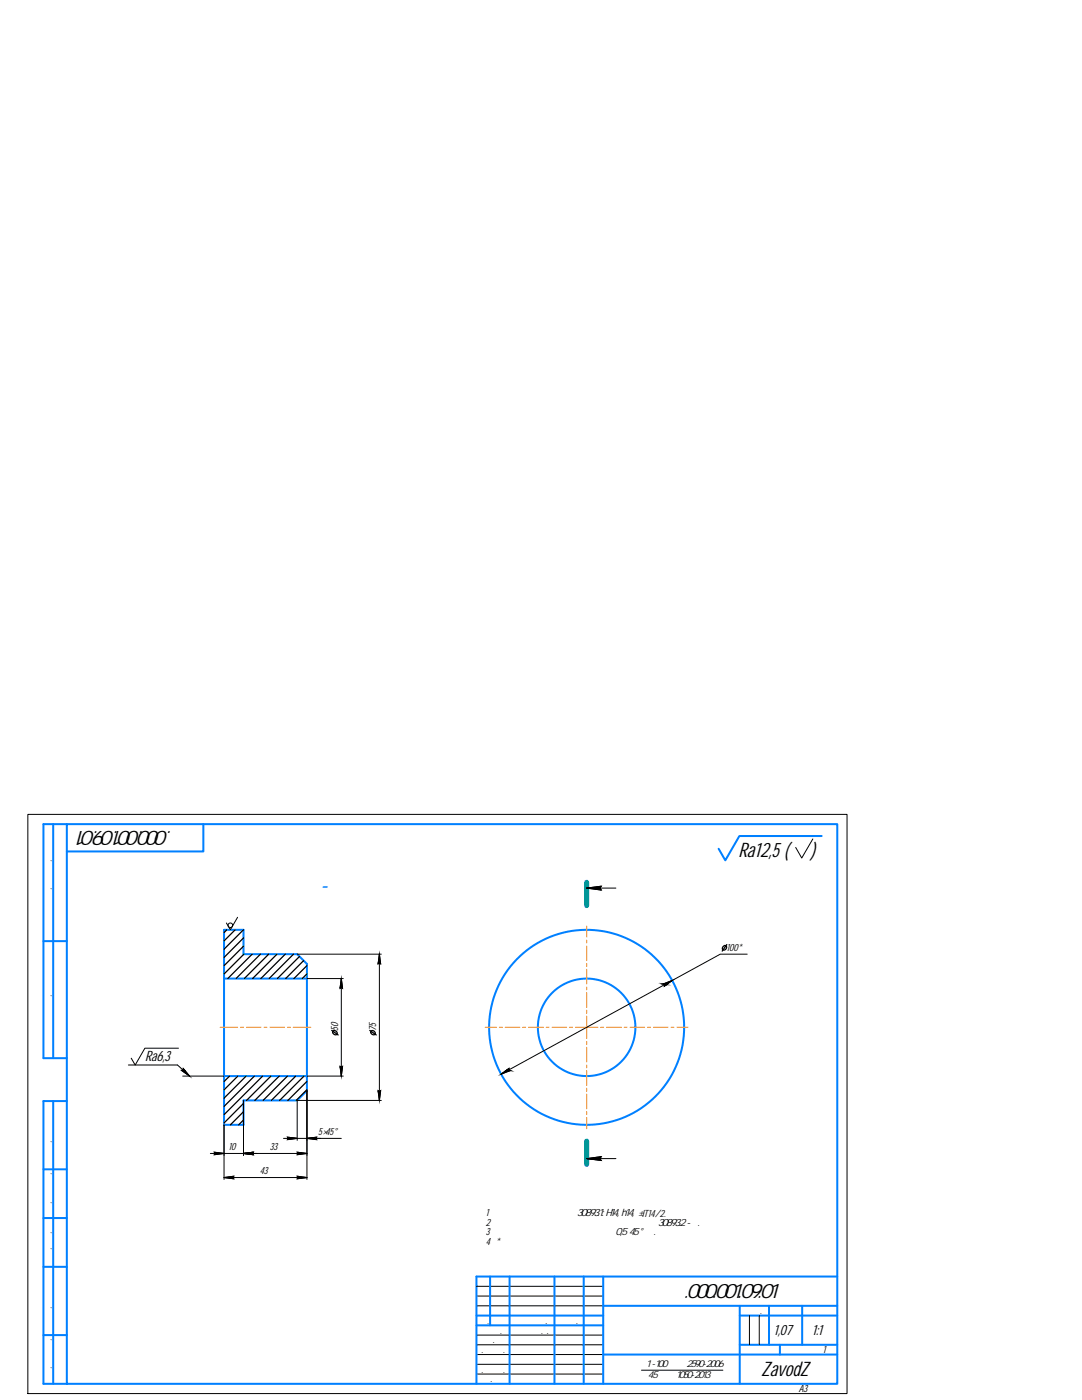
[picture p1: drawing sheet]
<svg xmlns="http://www.w3.org/2000/svg" width="216mm" height="279mm" viewBox="0 0 216 279" stroke-linecap="round" stroke-linejoin="round" font-family="sans-serif">
<g fill="none" stroke="#0080ff" stroke-width=".4">
<path d="M10.6 164.5v46.7M13.3 164.5h153.8v111.7h-153.8zM13.3 164.5h-4.6v46.7h4.6M40.6 164.5v5.4h-27.3M164 166.8h-16.5l-2.8 4.9-1.3-2.3M8.7 187.8h4.6M44.7 195.3v29.2h3.9v-4.9h10.7l1.9-1.9v-25.3l-1.9-2h-10.7v-4.8h-3.9v9.7h16.5M10.6 219.7v56.5M13.3 219.7h-4.6v56.5h4.6M44.7 214.8h16.5M8.7 233.4h4.6M8.7 252.8h4.6"/>
<path d="M8.7 243.1h4.6M97.8 254.8v9.7M101.7 254.8v21.4M110.6 254.8v21.4M116.5 254.8v21.4M120.4 254.8v21.4M167.1 254.8h-72v21.4M8.7 266.4h4.6M95.1 262.6h25.3M95.1 264.5h25.3M120.4 270.3h46.7M120.4 260.6h46.7"/>
<path d="M147.6 262.6h19.5M147.6 260.6v15.6M147.6 268.4h19.5M153.4 260.6v7.8M155.6 268.4v1.9M160.1 260.6v7.8"/>
<circle cx="117.1" cy="205" r="19.5"/>
<circle cx="117.1" cy="205" r="9.7"/>
</g>
<g fill="none" stroke="#ff8000" stroke-width=".2">
<path d="M117.1 184.8v2.2M117.1 187.6v.6M117.1 188.8v2.9M117.1 192.3v.6M117.1 193.4v3M117.1 196.9v.6M117.1 198.1v2.9M43.9 205h3.5M48 205h.6M49.2 205h2.9M52.7 205h.6M53.8 205h3"/>
<path d="M57.4 205h.5M58.5 205h3.5M96.8 205h2.3M99.6 205h.6M100.8 205h2.9M104.3 205h.6M105.5 205h2.9M109 205h.6M110.2 205h2.9M113.7 205h.5M114.8 205h4.5M117.1 201.6v.6"/>
<path d="M117.1 202.8v4.5M117.1 207.8v.6M117.1 209v2.9M117.1 212.5v.6M117.1 213.7v2.9M117.1 217.2v.6M117.1 218.4v2.9M119.9 205h.6M121.1 205h2.9M124.6 205h.5M125.7 205h2.9M129.2 205h.6"/>
<path d="M130.4 205h2.9M133.9 205h.6M135.1 205h2.2M117.1 221.9v.5M117.1 223v2.3"/>
</g>
<path d="M117.1 176.1v4.6M117.1 227.7v4.7" fill="none" stroke="#009696" stroke-width=".99"/>
<g fill="none" stroke="#000" stroke-width=".2">
<path d="M5.6 162.5h163.4v115.6h-163.4zM117.1 177.2l2.9-.3-.3 .3 .3 .4zM117.1 177.2h5.8M162.2 167.4l-2.2 3.8-1.2-2.1M47.4 183.1l-1.4 2.5-.8-1.4M59.3 190.4h16.8M61.2 195.3h7.3M68.1 195.3l.3 1.9-.3-.2-.3 .2zM68.1 195.3v19.5M75.7 190.4l.3 2-.3-.2-.3 .2zM75.7 190.4v29.2M132.3 196.4l1.8-.7-1.6 1.1 .1-.3z"/>
<path d="M149.1 190.4h-5.4l-43.7 24M25.6 212.5h9.8l2.4 2.3M35.6 209.2h-6.7l-1.9 3.3-.8-1.3M36.5 214.8h8.2M36.6 213.2l1.2 1.6-1.6-1.2h.3zM48.6 219.6v11M61.2 217.7v17.7M61.2 214.8h7.3M67.8 212.8l.3 .2 .3-.2-.3 2zM75.4 217.7l.3 .2 .3-.2-.3 1.9zM76.1 219.6h-16.8v8M100 214.4l1.6-1.2-.1 .3 .3 .2z"/>
<path d="M42 230.2h2.7l-1.9 .3 .1-.3-.1-.3 1.9 .3h16.5M44.7 235l2-.3-.2 .3 .2 .3zM44.7 235h16.5M44.7 224.5v10.9M48.6 230.2l1.9 .3-.2-.3 .2-.3-1.9 .3h2.7M48.6 230.2l1.9-.3-.2 .3 .2 .3zM56.6 227.2h2.7l-1.9 .2 .1-.2-.1-.3 1.9 .3h8.8M59.3 234.7l1.9 .3-1.9 .3 .2-.3zM59.3 229.9l1.9 .3-1.9 .3 .2-.3zM61.2 227.2l2 .2-.2-.2 .2-.3-2 .3h2.8M117.1 231.2l2.9-.4-.3 .4 .3 .4zM117.1 231.2h5.8"/>
<path d="M95.1 258.7h25.3M95.1 256.7h25.3M95.1 260.6h25.3M95.1 266.4h25.3M95.1 268.4h25.3M95.1 270.3h25.3M95.1 272.3h25.3M95.1 274.2h25.3M128 273.5h16.2M149.5 262.6v5.8M151.5 262.6v5.8"/>
<circle cx="46" cy="184.7" r=".45"/>
</g>
<g fill="#000" stroke="#000" stroke-width=".2">
<path d="M67.9 197h.2l-.3 .2zM68.1 195.3l.2 1.7h-.4zM68.1 197h.2l.1 .2zM75.5 192.2h.2l-.3 .2zM75.7 190.4l.2 1.8h-.4zM75.7 192.2h.2l.1 .2zM132.3 196.4h.9l-.2 .1zM132.3 196.4l1.8-.7-.9 .7zM36.5 213.6h.4zM36.6 213.2l.2 .4h-.3zM67.8 212.8l.3 .2h-.2zM67.9 213h.4l-.2 1.8z"/>
<path d="M68.1 213l.3-.2-.1 .2zM75.4 217.7l.3 .2h-.2zM75.5 217.9h.4l-.2 1.7zM75.7 217.9l.3-.2-.1 .2zM101.1 213.5l.7 .2zM101.1 213.5l.5-.3-.1 .3z"/>
<path d="M117.1 177.2l2.9-.3-.3 .3zM117.1 177.2l2.9 .4-.3-.4z"/>
<path d="M132.3 196.4l.7 .1zM132.6 196.5h.4l-.5 .3z"/>
<path d="M36.2 213.6h.7zM36.2 213.6h.7l.9 1.2z"/>
<path d="M101 213.7h.8l-.7-.2zM100 214.4l1-.7h.8z"/>
<path d="M42.8 229.9l1.9 .3h-1.8zM42.9 230.2l-.1 .3 1.9-.3z"/>
<path d="M44.7 235l2-.3-.2 .3zM44.7 235l2 .3-.2-.3z"/>
<path d="M48.6 230.2l1.9-.3-.2 .3zM48.6 230.2l1.9 .3-.2-.3z"/>
<path d="M48.6 230.2l1.9-.3-.2 .3zM48.6 230.2l1.9 .3-.2-.3z"/>
<path d="M57.4 226.9l1.9 .3h-1.8zM57.5 227.2l-.1 .2 1.9-.2z"/>
<path d="M59.3 234.7l1.9 .3h-1.7zM59.5 235l-.2 .3 1.9-.3z"/>
<path d="M59.3 229.9l1.9 .3h-1.7zM59.5 230.2l-.2 .3 1.9-.3z"/>
<path d="M61.2 227.2l2-.3-.2 .3zM61.2 227.2l2 .2-.2-.2z"/>
<path d="M117.1 231.2l2.9-.4-.3 .4zM117.1 231.2l2.9 .4-.3-.4z"/>
</g>
<g fill="none" stroke="#000" stroke-width=".25">
<path d="M45.3 185.6l-.6 .5M46.9 185.6l-2.2 2.2M48.6 185.6l-3.9 3.8M48.6 187.2l-3.9 3.9M48.6 188.8l-3.9 3.9M48.7 190.4l-4 4M50.3 190.4l-4.9 4.9M52 190.4l-4.9 4.9M53.6 190.4l-4.9 4.9M55.3 190.4l-4.9 4.9M56.9 190.4l-4.9 4.9M58.6 190.4l-4.9 4.9"/>
<path d="M59.8 190.9l-4.4 4.4M60.6 191.7l-3.6 3.6M61.2 192.7l-2.5 2.6M61.2 194.4l-.9 .9M144.3 188.9l.3-.2a.34 .34 0 0 1 .3 .1 .34 .34 0 0 1 0 .4l-.2 .3-.4 .1-.2-.2zM145 188.5l-.9 1.3M45.8 214.8l-1.1 1M47.5 214.8l-2.8 2.7M49.1 214.8l-4.4 4.4M50.8 214.8l-6.1 6M52.4 214.8l-7.7 7.7M54.1 214.8l-4.9 4.8"/>
<path d="M55.7 214.8l-4.9 4.8M57.4 214.8l-4.9 4.8M59 214.8l-4.9 4.8M60.7 214.8l-4.9 4.8M61.2 215.8l-3.8 3.8M61.2 217.5l-2.1 2.1M66.2 205.6l1.3 1M66.4 205.8a.5 .5 0 0 1 .7 0 .5 .5 0 0 1 0 .7l-.5-.1-.2-.3zM73.8 205.6l1.3 1M74 205.8a.49 .49 0 0 1 .7 0 .49 .49 0 0 1 0 .7l-.5-.1-.2-.3zM48.6 220.2l-3.9 3.9M48.6 221.9l-2.6 2.6"/>
<path d="M48.6 223.5l-1 1"/>
</g>
<g font-size="4.1">
<text x="39.3" y="165.8" transform="rotate(-180 39.3 165.8)">ЗЗП.000.001.09.01</text>
<text x="147.3" y="171.1">Ra12,5 (</text>
<text x="161.8" y="171.1">)</text>
<text x="131.4" y="259.1">ЗЗП.000.001.09.01</text>
<text x="151.9" y="274.6">ZavodZ</text>
</g>
<text font-size="4.1" fill="#00f" x="62" y="178.1">А-А</text>
<g font-size="2.9">
<text x="28.9" y="211.8">Ra6,3</text>
<text x="154.4" y="266.5">1,07</text>
<text x="162.1" y="266.5">1:1</text>
</g>
<g font-size="2.1">
<text x="10.3" y="180.7" transform="rotate(-90 10.3 180.7)">Перв. примен.</text>
<text x="144.9" y="189.8">100*</text>
<text x="10.3" y="202.8" transform="rotate(-90 10.3 202.8)">Справ. №</text>
<text x="67.5" y="205.7" transform="rotate(-90 67.5 205.7)">50</text>
<text x="75.1" y="205.7" transform="rotate(-90 75.1 205.7)">75</text>
<text x="63.5" y="226.6">5×45°</text>
<text x="10.3" y="231.2" transform="rotate(-90 10.3 231.2)">Подп. и дата</text>
<text x="45.6" y="229.6">10</text>
<text x="53.8" y="229.6">33</text>
<text x="51.8" y="234.4">43</text>
<text x="10.3" y="242.5" transform="rotate(-90 10.3 242.5)">Инв. № дубл.</text>
<text x="96.9" y="242.6">1 Общие допуски по ГОСТ 30893.1: H14, h14, ±IT14/2.</text>
<text x="96.9" y="244.6">2 Общие допуски формы и расположения по ГОСТ 30893.2 - К.</text>
<text x="96.9" y="246.6">3 Острые кромки притупить фаской 0,5х45° мм.</text>
<text x="96.9" y="248.5">4 *Размер для справок</text>
<text x="10.3" y="252.6" transform="rotate(-90 10.3 252.6)">Взам. инв. №</text>
<text x="148.9" y="262.3">Лит.</text>
<text x="154.4" y="262.3">Масса</text>
<text x="160.2" y="262.3">Масштаб</text>
<text x="10.3" y="264.3" transform="rotate(-90 10.3 264.3)">Подп. и дата</text>
<text x="95.2" y="266.2">Разраб.</text>
<text x="95.2" y="268.1">Пров.</text>
<text x="95.2" y="264.2">Изм.</text>
<text x="97.9" y="264.2">Лист</text>
<text x="101.8" y="266.2">Иванов Ю.В.</text>
<text x="103" y="264.2">№ докум.</text>
<text x="111.8" y="264.2">Подп.</text>
<text x="116.7" y="264.2">Дата</text>
<text x="10.3" y="275.6" transform="rotate(-90 10.3 275.6)">Инв. № подл.</text>
<text x="95.2" y="270.1">Т.контр.</text>
<text x="95.2" y="273.9">Н.контр.</text>
<text x="95.2" y="275.9">Утв.</text>
<text x="148.1" y="270.1">Лист</text>
<text x="156.2" y="270.1">Листов</text>
<text x="164.2" y="270.1">1</text>
<text x="124.4" y="277.8">Копировал</text>
<text x="151.6" y="277.8">Формат</text>
<text x="159.4" y="277.8">A3</text>
</g>
<g font-size="2">
<text x="128.1" y="272.9">В1 -100 ГОСТ 2590-2006</text>
<text x="129.3" y="275.1">45 ГОСТ 1050-2013</text>
</g>
</svg>
